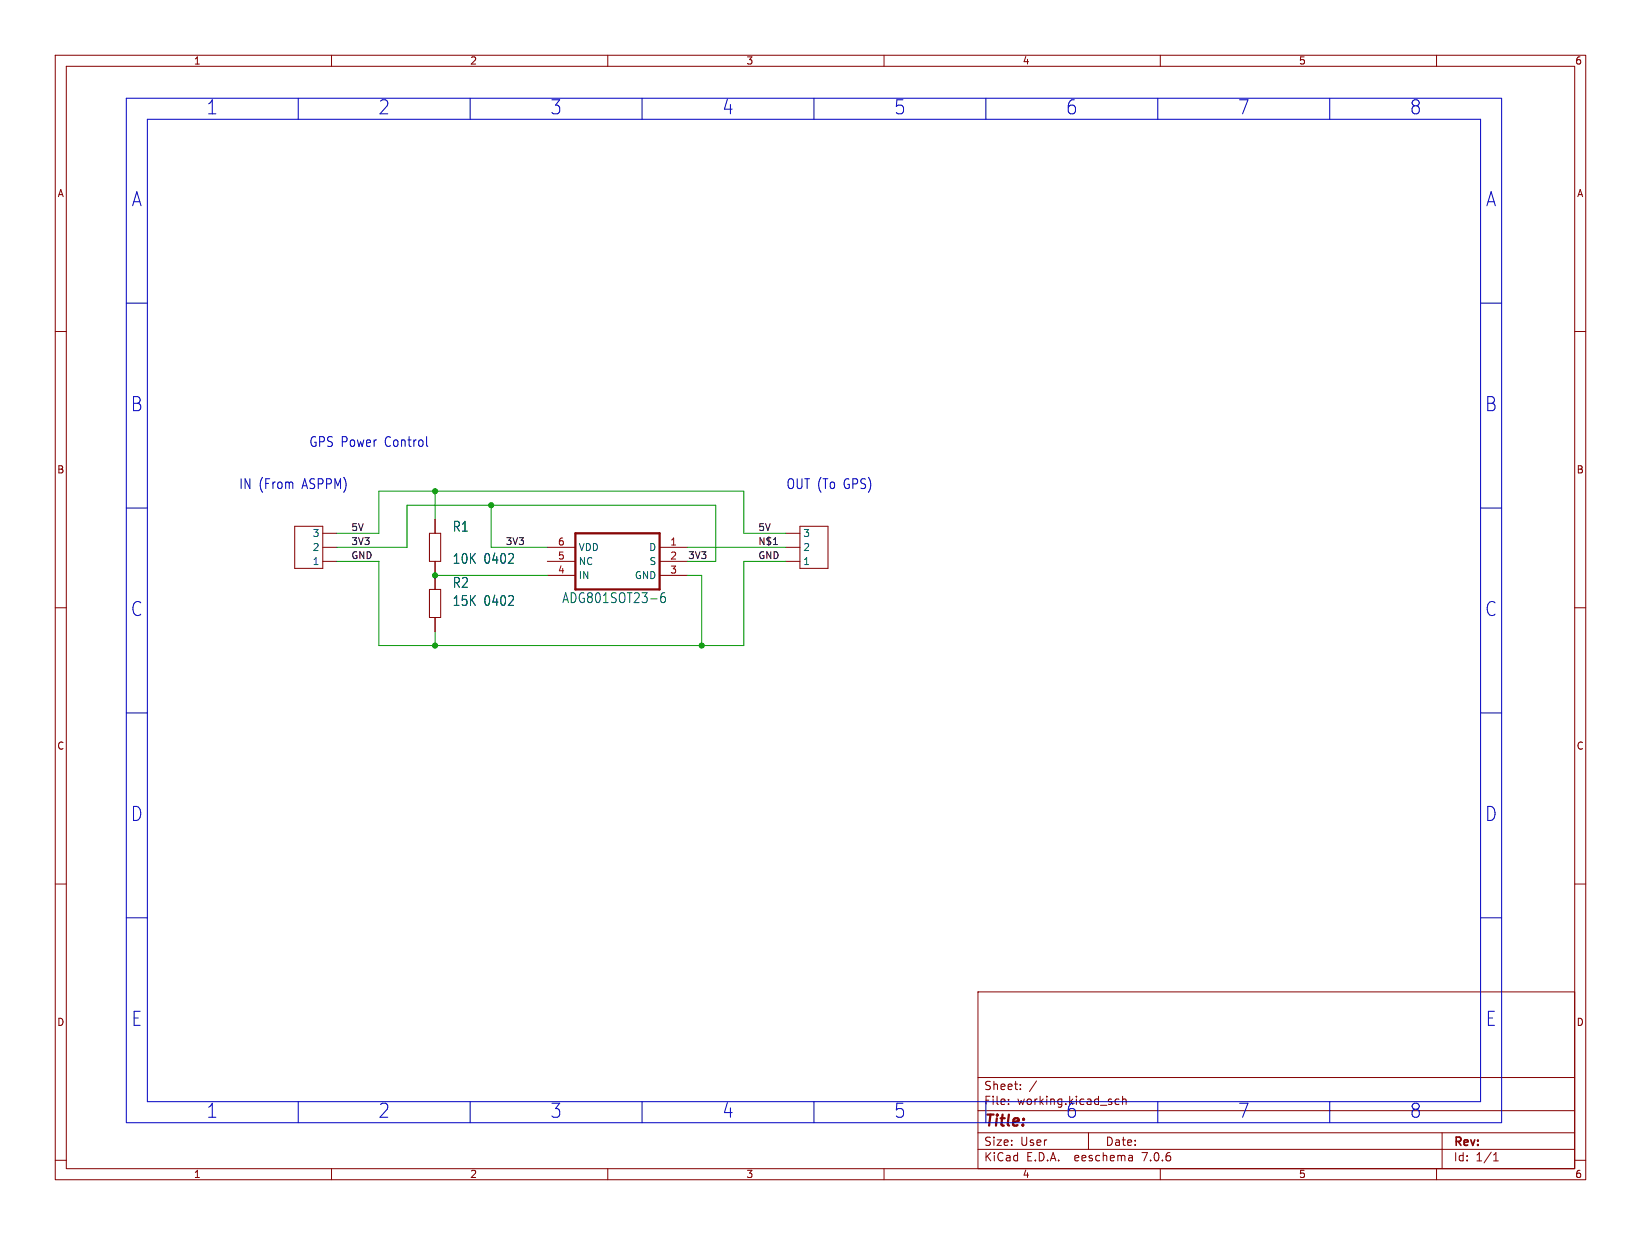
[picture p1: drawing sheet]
(kicad_sch (version 20230121) (generator eeschema)

 (paper "User" 297.002 223.52)

 (lib_symbols
  (symbol "working-eagle-import:3PIN_SMD" (in_bom yes) (on_board yes)
   (property "Reference" "" (at 0 0 0) (effects (font (size 1.27 1.27)) hide))
   (property "Value" "" (at 0 0 0) (effects (font (size 1.27 1.27)) hide))
   (property "Footprint" "working:1X3-2MM" (at 0 0 0) (effects (font (size 1.27 1.27)) hide))
   (property "Datasheet" "" (at 0 0 0) (effects (font (size 1.27 1.27)) hide))
   (property "ki_locked" "" (at 0 0 0) (effects (font (size 1.27 1.27))))
   (symbol "3PIN_SMD_1_0"
    (polyline (pts (xy -2.54 -3.81) (xy -2.54 3.81)) (stroke (width 0.1524) (type solid)) (fill (type none)))
    (polyline (pts (xy -2.54 3.81) (xy 2.54 3.81)) (stroke (width 0.1524) (type solid)) (fill (type none)))
    (polyline (pts (xy 2.54 -3.81) (xy -2.54 -3.81)) (stroke (width 0.1524) (type solid)) (fill (type none)))
    (polyline (pts (xy 2.54 3.81) (xy 2.54 -3.81)) (stroke (width 0.1524) (type solid)) (fill (type none)))
    (pin bidirectional line (at 5.08 2.54 180) (length 2.54) (name "1" (effects (font (size 1.27 1.27)))) (number "P$1" (effects (font (size 0 0)))))
    (pin bidirectional line (at 5.08 0 180) (length 2.54) (name "2" (effects (font (size 1.27 1.27)))) (number "P$2" (effects (font (size 0 0)))))
    (pin bidirectional line (at 5.08 -2.54 180) (length 2.54) (name "3" (effects (font (size 1.27 1.27)))) (number "P$3" (effects (font (size 0 0)))))))
  (symbol "working-eagle-import:ADG801SOT23-6" (in_bom yes) (on_board yes)
   (property "Reference" "" (at -7.62 7.62 0) (effects (font (size 1.778 1.5113)) (justify left bottom) hide))
   (property "Value" "" (at -7.62 5.461 0) (effects (font (size 1.778 1.5113)) (justify left bottom)))
   (property "Footprint" "working:SOT23-6" (at 0 0 0) (effects (font (size 1.27 1.27)) hide))
   (property "Datasheet" "" (at 0 0 0) (effects (font (size 1.27 1.27)) hide))
   (property "ki_locked" "" (at 0 0 0) (effects (font (size 1.27 1.27))))
   (symbol "ADG801SOT23-6_1_0"
    (polyline (pts (xy -7.62 -5.08) (xy 7.62 -5.08)) (stroke (width 0.4064) (type solid)) (fill (type none)))
    (polyline (pts (xy -7.62 5.08) (xy -7.62 -5.08)) (stroke (width 0.4064) (type solid)) (fill (type none)))
    (polyline (pts (xy 7.62 -5.08) (xy 7.62 5.08)) (stroke (width 0.4064) (type solid)) (fill (type none)))
    (polyline (pts (xy 7.62 5.08) (xy -7.62 5.08)) (stroke (width 0.4064) (type solid)) (fill (type none)))
    (pin bidirectional line (at 12.7 2.54 180) (length 5.08) (name "D" (effects (font (size 1.27 1.27)))) (number "1" (effects (font (size 1.27 1.27)))))
    (pin bidirectional line (at 12.7 0 180) (length 5.08) (name "S" (effects (font (size 1.27 1.27)))) (number "2" (effects (font (size 1.27 1.27)))))
    (pin bidirectional line (at 12.7 -2.54 180) (length 5.08) (name "GND" (effects (font (size 1.27 1.27)))) (number "3" (effects (font (size 1.27 1.27)))))
    (pin bidirectional line (at -12.7 -2.54 0) (length 5.08) (name "IN" (effects (font (size 1.27 1.27)))) (number "4" (effects (font (size 1.27 1.27)))))
    (pin bidirectional line (at -12.7 0 0) (length 5.08) (name "NC" (effects (font (size 1.27 1.27)))) (number "5" (effects (font (size 1.27 1.27)))))
    (pin bidirectional line (at -12.7 2.54 0) (length 5.08) (name "VDD" (effects (font (size 1.27 1.27)))) (number "6" (effects (font (size 1.27 1.27)))))))
  (symbol "working-eagle-import:RESISTOR0402" (in_bom yes) (on_board yes)
   (property "Reference" "R" (at -3.81 1.4986 0) (effects (font (size 1.778 1.5113)) (justify left bottom)))
   (property "Value" "" (at -3.81 -3.302 0) (effects (font (size 1.778 1.5113)) (justify left bottom)))
   (property "Footprint" "working:0402" (at 0 0 0) (effects (font (size 1.27 1.27)) hide))
   (property "Datasheet" "" (at 0 0 0) (effects (font (size 1.27 1.27)) hide))
   (property "ki_locked" "" (at 0 0 0) (effects (font (size 1.27 1.27))))
   (symbol "RESISTOR0402_1_0"
    (polyline (pts (xy -2.54 -1.016) (xy -2.54 1.016)) (stroke (width 0.1524) (type solid)) (fill (type none)))
    (polyline (pts (xy -2.54 -1.016) (xy 2.54 -1.016)) (stroke (width 0.1524) (type solid)) (fill (type none)))
    (polyline (pts (xy -2.54 1.016) (xy 2.54 1.016)) (stroke (width 0.1524) (type solid)) (fill (type none)))
    (polyline (pts (xy 2.54 -1.016) (xy 2.54 1.016)) (stroke (width 0.1524) (type solid)) (fill (type none)))
    (pin passive line (at -5.08 0 0) (length 2.54) (name "1" (effects (font (size 0 0)))) (number "1" (effects (font (size 0 0)))))
    (pin passive line (at 5.08 0 180) (length 2.54) (name "2" (effects (font (size 0 0)))) (number "2" (effects (font (size 0 0))))))))

 (junction (at 78.74 88.9) (diameter 0) (color 0 0 0 0))
 (junction (at 88.9 91.44) (diameter 0) (color 0 0 0 0))
 (junction (at 127 116.84) (diameter 0) (color 0 0 0 0))
 (junction (at 78.74 116.84) (diameter 0) (color 0 0 0 0))
 (junction (at 78.74 104.14) (diameter 0) (color 0 0 0 0))

 (wire (pts (xy 60.96 96.52) (xy 68.58 96.52)) (stroke (width 0.1524) (type solid)))
 (wire (pts (xy 78.74 114.3) (xy 78.74 116.84)) (stroke (width 0.1524) (type solid)))
 (wire (pts (xy 134.62 101.6) (xy 142.24 101.6)) (stroke (width 0.1524) (type solid)))
 (wire (pts (xy 88.9 99.06) (xy 88.9 91.44)) (stroke (width 0.1524) (type solid)))
 (wire (pts (xy 78.74 93.98) (xy 78.74 88.9)) (stroke (width 0.1524) (type solid)))
 (wire (pts (xy 73.66 99.06) (xy 73.66 91.44)) (stroke (width 0.1524) (type solid)))
 (wire (pts (xy 68.58 88.9) (xy 78.74 88.9)) (stroke (width 0.1524) (type solid)))
 (wire (pts (xy 124.46 104.14) (xy 127 104.14)) (stroke (width 0.1524) (type solid)))
 (wire (pts (xy 134.62 96.52) (xy 142.24 96.52)) (stroke (width 0.1524) (type solid)))
 (wire (pts (xy 99.06 99.06) (xy 88.9 99.06)) (stroke (width 0.1524) (type solid)))
 (wire (pts (xy 129.54 91.44) (xy 88.9 91.44)) (stroke (width 0.1524) (type solid)))
 (wire (pts (xy 73.66 91.44) (xy 88.9 91.44)) (stroke (width 0.1524) (type solid)))
 (wire (pts (xy 129.54 101.6) (xy 124.46 101.6)) (stroke (width 0.1524) (type solid)))
 (wire (pts (xy 127 104.14) (xy 127 116.84)) (stroke (width 0.1524) (type solid)))
 (wire (pts (xy 127 116.84) (xy 134.62 116.84)) (stroke (width 0.1524) (type solid)))
 (wire (pts (xy 68.58 96.52) (xy 68.58 88.9)) (stroke (width 0.1524) (type solid)))
 (wire (pts (xy 134.62 88.9) (xy 134.62 96.52)) (stroke (width 0.1524) (type solid)))
 (wire (pts (xy 60.96 99.06) (xy 73.66 99.06)) (stroke (width 0.1524) (type solid)))
 (wire (pts (xy 78.74 88.9) (xy 134.62 88.9)) (stroke (width 0.1524) (type solid)))
 (wire (pts (xy 134.62 116.84) (xy 134.62 101.6)) (stroke (width 0.1524) (type solid)))
 (wire (pts (xy 60.96 101.6) (xy 68.58 101.6)) (stroke (width 0.1524) (type solid)))
 (wire (pts (xy 129.54 101.6) (xy 129.54 91.44)) (stroke (width 0.1524) (type solid)))
 (wire (pts (xy 78.74 116.84) (xy 127 116.84)) (stroke (width 0.1524) (type solid)))
 (wire (pts (xy 99.06 104.14) (xy 78.74 104.14)) (stroke (width 0.1524) (type solid)))
 (wire (pts (xy 68.58 116.84) (xy 78.74 116.84)) (stroke (width 0.1524) (type solid)))
 (wire (pts (xy 68.58 101.6) (xy 68.58 116.84)) (stroke (width 0.1524) (type solid)))
 (wire (pts (xy 124.46 99.06) (xy 142.24 99.06)) (stroke (width 0.1524) (type solid)))

 (polyline (pts (xy 267.97 91.948) (xy 271.78 91.948)) (stroke (width 0) (type default)) (fill (type none)))
 (polyline (pts (xy 147.32 17.78) (xy 147.32 21.59)) (stroke (width 0) (type default)) (fill (type none)))
 (polyline (pts (xy 116.205 199.39) (xy 116.205 203.2)) (stroke (width 0) (type default)) (fill (type none)))
 (polyline (pts (xy 267.97 166.116) (xy 271.78 166.116)) (stroke (width 0) (type default)) (fill (type none)))
 (polyline (pts (xy 116.205 17.78) (xy 116.205 21.59)) (stroke (width 0) (type default)) (fill (type none)))
 (polyline (pts (xy 85.09 199.39) (xy 85.09 203.2)) (stroke (width 0) (type default)) (fill (type none)))
 (polyline (pts (xy 53.975 17.78) (xy 53.975 21.59)) (stroke (width 0) (type default)) (fill (type none)))
 (polyline (pts (xy 22.86 129.032) (xy 26.67 129.032)) (stroke (width 0) (type default)) (fill (type none)))
 (polyline (pts (xy 267.97 199.39) (xy 26.67 199.39)) (stroke (width 0) (type default)) (fill (type none)))
 (polyline (pts (xy 209.55 199.39) (xy 209.55 203.2)) (stroke (width 0) (type default)) (fill (type none)))
 (polyline (pts (xy 178.435 199.39) (xy 178.435 203.2)) (stroke (width 0) (type default)) (fill (type none)))
 (polyline (pts (xy 267.97 21.59) (xy 26.67 21.59)) (stroke (width 0) (type default)) (fill (type none)))
 (polyline (pts (xy 178.435 17.78) (xy 178.435 21.59)) (stroke (width 0) (type default)) (fill (type none)))
 (polyline (pts (xy 267.97 129.032) (xy 271.78 129.032)) (stroke (width 0) (type default)) (fill (type none)))
 (polyline (pts (xy 22.86 17.78) (xy 271.78 17.78) (xy 271.78 203.2) (xy 22.86 203.2) (xy 22.86 17.78)) (stroke (width 0) (type default)) (fill (type none)))
 (polyline (pts (xy 209.55 17.78) (xy 209.55 21.59)) (stroke (width 0) (type default)) (fill (type none)))
 (polyline (pts (xy 53.975 199.39) (xy 53.975 203.2)) (stroke (width 0) (type default)) (fill (type none)))
 (polyline (pts (xy 267.97 54.864) (xy 271.78 54.864)) (stroke (width 0) (type default)) (fill (type none)))
 (polyline (pts (xy 85.09 17.78) (xy 85.09 21.59)) (stroke (width 0) (type default)) (fill (type none)))
 (polyline (pts (xy 26.67 21.59) (xy 26.67 199.39)) (stroke (width 0) (type default)) (fill (type none)))
 (polyline (pts (xy 22.86 91.948) (xy 26.67 91.948)) (stroke (width 0) (type default)) (fill (type none)))
 (polyline (pts (xy 147.32 199.39) (xy 147.32 203.2)) (stroke (width 0) (type default)) (fill (type none)))
 (polyline (pts (xy 22.86 54.864) (xy 26.67 54.864)) (stroke (width 0) (type default)) (fill (type none)))
 (polyline (pts (xy 267.97 21.59) (xy 267.97 199.39)) (stroke (width 0) (type default)) (fill (type none)))
 (polyline (pts (xy 240.665 199.39) (xy 240.665 203.2)) (stroke (width 0) (type default)) (fill (type none)))
 (polyline (pts (xy 240.665 17.78) (xy 240.665 21.59)) (stroke (width 0) (type default)) (fill (type none)))
 (polyline (pts (xy 22.86 166.116) (xy 26.67 166.116)) (stroke (width 0) (type default)) (fill (type none)))

 (text "4" (at 131.7625 201.295 0) (effects (font (size 2.54 2.286))))
 (text "2" (at 69.5325 201.295 0) (effects (font (size 2.54 2.286))))
 (text "8" (at 256.2225 201.295 0) (effects (font (size 2.54 2.286))))
 (text "C" (at 24.765 110.49 0) (effects (font (size 2.54 2.286))))
 (text "D" (at 269.875 147.574 0) (effects (font (size 2.54 2.286))))
 (text "6" (at 193.9925 19.685 0) (effects (font (size 2.54 2.286))))
 (text "1" (at 38.4175 201.295 0) (effects (font (size 2.54 2.286))))
 (text "D" (at 24.765 147.574 0) (effects (font (size 2.54 2.286))))
 (text "5" (at 162.8775 201.295 0) (effects (font (size 2.54 2.286))))
 (text "B" (at 24.765 73.406 0) (effects (font (size 2.54 2.286))))
 (text "E" (at 24.765 184.658 0) (effects (font (size 2.54 2.286))))
 (text "GPS Power Control" (at 55.88 81.28 0) (effects (font (size 1.778 1.5113)) (justify left bottom)))
 (text "8" (at 256.2225 19.685 0) (effects (font (size 2.54 2.286))))
 (text "A" (at 269.875 36.322 0) (effects (font (size 2.54 2.286))))
 (text "2" (at 69.5325 19.685 0) (effects (font (size 2.54 2.286))))
 (text "A" (at 24.765 36.322 0) (effects (font (size 2.54 2.286))))
 (text "7" (at 225.1075 19.685 0) (effects (font (size 2.54 2.286))))
 (text "6" (at 193.9925 201.295 0) (effects (font (size 2.54 2.286))))
 (text "C" (at 269.875 110.49 0) (effects (font (size 2.54 2.286))))
 (text "B" (at 269.875 73.406 0) (effects (font (size 2.54 2.286))))
 (text "E" (at 269.875 184.658 0) (effects (font (size 2.54 2.286))))
 (text "7" (at 225.1075 201.295 0) (effects (font (size 2.54 2.286))))
 (text "3" (at 100.6475 19.685 0) (effects (font (size 2.54 2.286))))
 (text "5" (at 162.8775 19.685 0) (effects (font (size 2.54 2.286))))
 (text "4" (at 131.7625 19.685 0) (effects (font (size 2.54 2.286))))
 (text "IN (From ASPPM)" (at 43.18 88.9 0) (effects (font (size 1.778 1.5113)) (justify left bottom)))
 (text "3" (at 100.6475 201.295 0) (effects (font (size 2.54 2.286))))
 (text "1" (at 38.4175 19.685 0) (effects (font (size 2.54 2.286))))
 (text "OUT (To GPS)" (at 142.24 88.9 0) (effects (font (size 1.778 1.5113)) (justify left bottom)))

 (label "3V3" (at 124.46 101.6 0) (fields_autoplaced) (effects (font (size 1.2446 1.2446)) (justify left bottom)))
 (label "GND" (at 63.5 101.6 0) (fields_autoplaced) (effects (font (size 1.2446 1.2446)) (justify left bottom)))
 (label "N$1" (at 137.16 99.06 0) (fields_autoplaced) (effects (font (size 1.2446 1.2446)) (justify left bottom)))
 (label "3V3" (at 63.5 99.06 0) (fields_autoplaced) (effects (font (size 1.2446 1.2446)) (justify left bottom)))
 (label "3V3" (at 91.44 99.06 0) (fields_autoplaced) (effects (font (size 1.2446 1.2446)) (justify left bottom)))
 (label "GND" (at 137.16 101.6 0) (fields_autoplaced) (effects (font (size 1.2446 1.2446)) (justify left bottom)))
 (label "5V" (at 137.16 96.52 0) (fields_autoplaced) (effects (font (size 1.2446 1.2446)) (justify left bottom)))
 (label "5V" (at 63.5 96.52 0) (fields_autoplaced) (effects (font (size 1.2446 1.2446)) (justify left bottom)))

 (symbol (lib_id "working-eagle-import:ADG801SOT23-6") (at 111.76 101.6 0) (unit 1) (in_bom yes) (on_board yes) (dnp no)
  (property "Reference" "SW1" (at 109.22 93.472 0) (effects (font (size 1.778 1.5113)) (justify left bottom) hide))
  (property "Value" "ADG801SOT23-6" (at 101.6 109.22 0) (effects (font (size 1.778 1.5113)) (justify left bottom)))
  (property "Footprint" "working:SOT23-6" (at 111.76 101.6 0) (effects (font (size 1.27 1.27)) hide))
  (property "Datasheet" "" (at 111.76 101.6 0) (effects (font (size 1.27 1.27)) hide)) (pin "1") (pin "2") (pin "3") (pin "4") (pin "5") (pin "6"))

 (symbol (lib_id "working-eagle-import:RESISTOR0402") (at 78.74 99.06 90) (unit 1) (in_bom yes) (on_board yes) (dnp no)
  (property "Reference" "R1" (at 81.788 96.2914 90) (effects (font (size 1.778 1.5113)) (justify right top)))
  (property "Value" "10K 0402" (at 81.788 102.108 90) (effects (font (size 1.778 1.5113)) (justify right top)))
  (property "Footprint" "working:0402" (at 78.74 99.06 0) (effects (font (size 1.27 1.27)) hide))
  (property "Datasheet" "" (at 78.74 99.06 0) (effects (font (size 1.27 1.27)) hide)) (pin "1") (pin "2"))

 (symbol (lib_id "working-eagle-import:3PIN_SMD") (at 147.32 99.06 180) (unit 1) (in_bom yes) (on_board yes) (dnp no)
  (property "Reference" "JP2" (at 147.32 99.06 0) (effects (font (size 1.27 1.27)) hide))
  (property "Value" "3PIN_SMD" (at 147.32 99.06 0) (effects (font (size 1.27 1.27)) hide))
  (property "Footprint" "working:1X3-2MM" (at 147.32 99.06 0) (effects (font (size 1.27 1.27)) hide))
  (property "Datasheet" "" (at 147.32 99.06 0) (effects (font (size 1.27 1.27)) hide)) (pin "P$1") (pin "P$2") (pin "P$3"))

 (symbol (lib_id "working-eagle-import:3PIN_SMD") (at 55.88 99.06 0) (mirror x) (unit 1) (in_bom yes) (on_board yes) (dnp no)
  (property "Reference" "JP1" (at 55.88 99.06 0) (effects (font (size 1.27 1.27)) hide))
  (property "Value" "3PIN_SMD" (at 55.88 99.06 0) (effects (font (size 1.27 1.27)) hide))
  (property "Footprint" "working:1X3-2MM" (at 55.88 99.06 0) (effects (font (size 1.27 1.27)) hide))
  (property "Datasheet" "" (at 55.88 99.06 0) (effects (font (size 1.27 1.27)) hide)) (pin "P$1") (pin "P$2") (pin "P$3"))

 (symbol (lib_id "working-eagle-import:RESISTOR0402") (at 78.74 109.22 90) (unit 1) (in_bom yes) (on_board yes) (dnp no)
  (property "Reference" "R2" (at 81.788 106.4514 90) (effects (font (size 1.778 1.5113)) (justify right top)))
  (property "Value" "15K 0402" (at 81.788 109.728 90) (effects (font (size 1.778 1.5113)) (justify right top)))
  (property "Footprint" "working:0402" (at 78.74 109.22 0) (effects (font (size 1.27 1.27)) hide))
  (property "Datasheet" "" (at 78.74 109.22 0) (effects (font (size 1.27 1.27)) hide)) (pin "1") (pin "2"))

 (sheet_instances (path "" (page "1"))))
